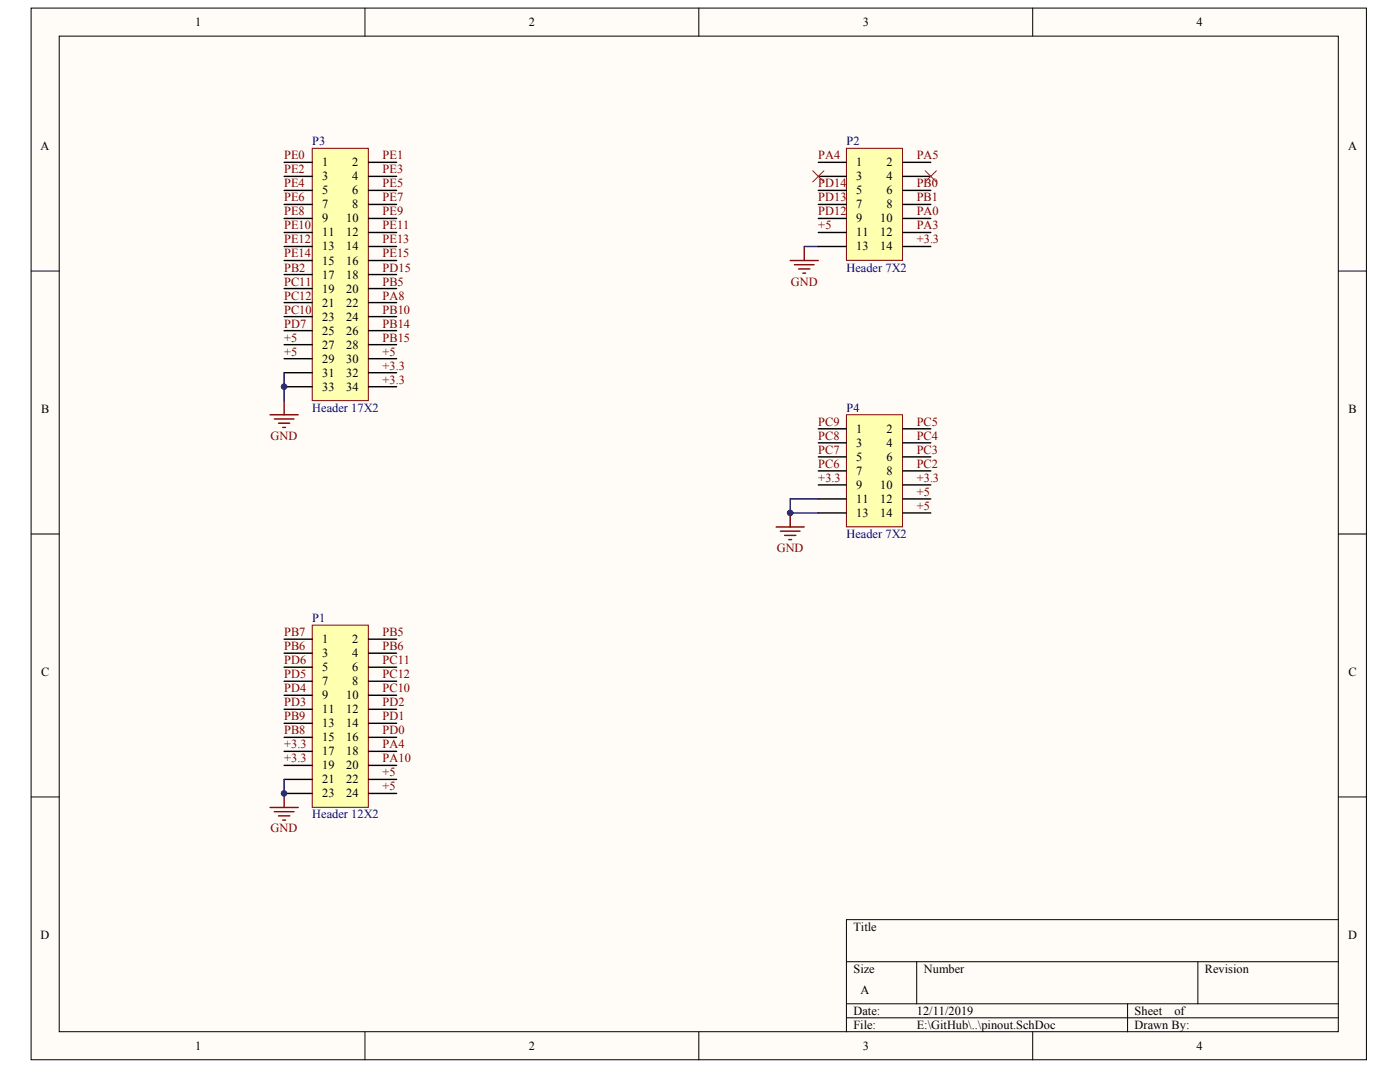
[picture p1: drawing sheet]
<svg xmlns="http://www.w3.org/2000/svg" width="269mm" height="206mm" viewBox="0 0 269 206" stroke-linecap="round" stroke-linejoin="round" font-family="sans-serif">
<g fill="#fffcf8" stroke="#000" stroke-width=".19">
<path d="M6 1.6h256.4v201.9h-256.4z"/>
<path d="M11.4 6.9h245.6v191.2h-245.6z"/>
</g>
<g fill="none" stroke="#000" stroke-width=".19">
<path d="M70.1 1.6v5.3M134.2 1.6v5.3M198.3 1.6v5.3M6 52h5.4M257 52h5.4M6 102.5h5.4M257 102.5h5.4M6 153h5.4M257 153h5.4M257 176.6h-94.5v21.5M70.1 198.1v5.4M134.2 198.1v5.4"/>
<path d="M162.5 184.7h94.5M162.5 192.7h94.5M162.5 195.4h94.5M176 184.7v8M198.3 198.1v5.4M216.5 192.7v5.4M230 184.7v8"/>
</g>
<path d="M51.9 79.6h5.4M54.6 76.9v2.7M52.7 80.4h3.7M53.5 81.3h2.1M54.3 82.1h.5" fill="none" stroke="#800000" stroke-width=".27"/>
<path d="M60 28.5h10.7v48.4h-10.7z" fill="#ffffb0" stroke="#800000" stroke-width=".19"/>
<g fill="none" stroke="#000" stroke-width=".27">
<path d="M54.6 31.2h5.4M54.6 33.9h5.4M54.6 36.6h5.4M54.6 39.3h5.4M70.8 31.2h5.4M70.8 33.9h5.4M70.8 36.6h5.4M70.8 39.3h5.4M54.6 41.9h5.4M54.6 44.6h5.4M54.6 47.3h5.4M54.6 50h5.4"/>
<path d="M54.6 52.7h5.4M54.6 55.4h5.4M54.6 58.1h5.4M70.8 41.9h5.4M70.8 44.6h5.4M70.8 47.3h5.4M70.8 50h5.4M70.8 52.7h5.4M70.8 55.4h5.4M70.8 58.1h5.4M54.6 60.8h5.4M54.6 63.5h5.4"/>
<path d="M54.6 66.2h5.4M54.6 68.9h5.4M54.6 71.6h5.4M54.6 74.3h5.4M70.8 60.8h5.4M70.8 63.5h5.4M70.8 66.2h5.4M70.8 68.9h5.4M70.8 71.6h5.4M70.8 74.3h5.4"/>
</g>
<path d="M51.9 155h5.4M52.7 155.8h3.7M53.5 156.7h2.1M54.3 157.5h.5M54.6 152.3v2.7" fill="none" stroke="#800000" stroke-width=".27"/>
<path d="M60 120h10.7v35h-10.7z" fill="#ffffb0" stroke="#800000" stroke-width=".19"/>
<g fill="none" stroke="#000" stroke-width=".27">
<path d="M54.6 122.7h5.4M54.6 125.4h5.4M54.6 128.1h5.4M54.6 130.8h5.4M54.6 133.5h5.4M54.6 136.2h5.4M54.6 138.9h5.4M70.8 122.7h5.4M70.8 125.4h5.4M70.8 128.1h5.4M70.8 130.8h5.4M70.8 133.5h5.4"/>
<path d="M70.8 136.2h5.4M70.8 138.9h5.4M54.6 141.6h5.4M54.6 144.3h5.4M54.6 147h5.4M54.6 149.7h5.4M54.6 152.3h5.4M70.8 141.6h5.4M70.8 144.3h5.4M70.8 147h5.4M70.8 149.7h5.4M70.8 152.3h5.4"/>
</g>
<path d="M54.6 71.6v5.3M54.6 149.7v2.6" fill="none" stroke="#000080" stroke-width=".27"/>
<path d="M162.5 79.6h10.8v21.6h-10.8z" fill="#ffffb0" stroke="#800000" stroke-width=".19"/>
<g fill="none" stroke="#000" stroke-width=".27">
<path d="M157.1 82.3h5.4M157.1 85h5.4M157.1 87.7h5.4M157.1 90.4h5.4M157.1 93.1h5.4M157.1 95.8h5.4M157.1 98.5h5.4M173.3 82.3h5.4M173.3 85h5.4M173.3 87.7h5.4M173.3 90.4h5.4M173.3 93.1h5.4"/>
<path d="M173.3 95.8h5.4M173.3 98.5h5.4"/>
</g>
<path d="M151.7 50h5.4M152.5 50.8h3.8M153.3 51.6h2.2M154.2 52.4h.5M154.4 47.3v2.7M151.7 98.5v2.7M149 101.2h5.4M149.8 102h3.8M150.6 102.8h2.2M151.5 103.6h.5" fill="none" stroke="#800000" stroke-width=".27"/>
<path d="M154.4 47.3h2.7M157.1 95.8h-5.4v2.7h5.4" fill="none" stroke="#000080" stroke-width=".27"/>
<path d="M162.5 28.5h10.8v21.5h-10.8z" fill="#ffffb0" stroke="#800000" stroke-width=".19"/>
<g fill="none" stroke="#000" stroke-width=".27">
<path d="M157.1 31.2h5.4M157.1 33.9h5.4M157.1 36.6h5.4M157.1 39.3h5.4M173.3 31.2h5.4M173.3 33.9h5.4M173.3 36.6h5.4M173.3 39.3h5.4M157.1 41.9h5.4M157.1 44.6h5.4M157.1 47.3h5.4M173.3 41.9h5.4"/>
<path d="M173.3 44.6h5.4M173.3 47.3h5.4"/>
</g>
<path d="M156 32.8l2.2 2.1M158.2 32.8l-2.2 2.1M177.6 32.8l2.2 2.1M179.8 32.8l-2.2 2.1" fill="none" stroke="#f00" stroke-width=".19"/>
<g fill="#000080" stroke="#000080" stroke-width=".19">
<circle cx="54.5" cy="152.3" r=".53"/>
<circle cx="54.5" cy="74.2" r=".53"/>
<circle cx="151.7" cy="98.5" r=".53"/>
</g>
<g font-size="2.4">
<text x="37.4" y="5">1</text>
<text x="101.6" y="5">2</text>
<text x="165.7" y="5">3</text>
<text x="229.8" y="5">4</text>
<text x="7.8" y="28.9">A</text>
<text x="258.8" y="28.9">A</text>
<text x="61.8" y="31.9">1</text>
<text x="61.8" y="34.6">3</text>
<text x="67.6" y="31.9">2</text>
<text x="67.6" y="34.6">4</text>
<text x="164.4" y="31.9">1</text>
<text x="164.4" y="34.6">3</text>
<text x="170.2" y="31.9">2</text>
<text x="170.2" y="34.6">4</text>
<text x="61.8" y="37.3">5</text>
<text x="61.8" y="40">7</text>
<text x="67.6" y="37.3">6</text>
<text x="67.6" y="40">8</text>
<text x="164.4" y="37.3">5</text>
<text x="164.4" y="40">7</text>
<text x="170.2" y="37.3">6</text>
<text x="170.2" y="40">8</text>
<text x="61.8" y="42.7">9</text>
<text x="61.8" y="45.4">11</text>
<text x="66.5" y="42.7">10</text>
<text x="66.5" y="45.4">12</text>
<text x="164.4" y="42.7">9</text>
<text x="164.4" y="45.4">11</text>
<text x="169" y="42.7">10</text>
<text x="169" y="45.4">12</text>
<text x="61.8" y="48.1">13</text>
<text x="61.8" y="50.8">15</text>
<text x="61.8" y="53.5">17</text>
<text x="66.5" y="48.1">14</text>
<text x="66.5" y="50.8">16</text>
<text x="66.5" y="53.5">18</text>
<text x="164.4" y="48.1">13</text>
<text x="169" y="48.1">14</text>
<text x="61.8" y="56.2">19</text>
<text x="61.8" y="58.9">21</text>
<text x="66.5" y="56.2">20</text>
<text x="66.5" y="58.9">22</text>
<text x="61.8" y="61.6">23</text>
<text x="61.8" y="64.3">25</text>
<text x="66.5" y="61.6">24</text>
<text x="66.5" y="64.3">26</text>
<text x="61.8" y="66.9">27</text>
<text x="61.8" y="69.6">29</text>
<text x="66.5" y="66.9">28</text>
<text x="66.5" y="69.6">30</text>
<text x="61.8" y="72.3">31</text>
<text x="61.8" y="75">33</text>
<text x="66.5" y="72.3">32</text>
<text x="66.5" y="75">34</text>
<text x="7.9" y="79.4">B</text>
<text x="164.4" y="83.1">1</text>
<text x="170.2" y="83.1">2</text>
<text x="258.9" y="79.4">B</text>
<text x="164.4" y="85.8">3</text>
<text x="164.4" y="88.5">5</text>
<text x="170.2" y="85.8">4</text>
<text x="170.2" y="88.5">6</text>
<text x="164.4" y="91.2">7</text>
<text x="164.4" y="93.9">9</text>
<text x="169" y="93.9">10</text>
<text x="170.2" y="91.2">8</text>
<text x="164.4" y="96.6">11</text>
<text x="164.4" y="99.3">13</text>
<text x="169" y="96.6">12</text>
<text x="169" y="99.3">14</text>
<text x="61.8" y="123.5">1</text>
<text x="67.6" y="123.5">2</text>
<text x="7.9" y="129.9">C</text>
<text x="61.8" y="126.2">3</text>
<text x="61.8" y="128.9">5</text>
<text x="61.8" y="131.6">7</text>
<text x="67.6" y="126.2">4</text>
<text x="67.6" y="128.9">6</text>
<text x="67.6" y="131.6">8</text>
<text x="258.9" y="129.9">C</text>
<text x="61.8" y="134.3">9</text>
<text x="61.8" y="137">11</text>
<text x="66.5" y="134.3">10</text>
<text x="66.5" y="137">12</text>
<text x="61.8" y="139.6">13</text>
<text x="61.8" y="142.3">15</text>
<text x="66.5" y="139.6">14</text>
<text x="66.5" y="142.3">16</text>
<text x="61.8" y="145">17</text>
<text x="61.8" y="147.7">19</text>
<text x="66.5" y="145">18</text>
<text x="66.5" y="147.7">20</text>
<text x="61.8" y="150.4">21</text>
<text x="61.8" y="153.1">23</text>
<text x="66.5" y="150.4">22</text>
<text x="66.5" y="153.1">24</text>
<text x="163.9" y="178.7">Title</text>
<text x="7.8" y="180.4">D</text>
<text x="258.8" y="180.4">D</text>
<text x="163.9" y="186.8">Size</text>
<text x="165.2" y="190.8">A</text>
<text x="177.4" y="186.8">Number</text>
<text x="231.4" y="186.8">Revision</text>
<text x="163.9" y="194.8">Date:</text>
<text x="163.9" y="197.5">File:</text>
<text x="176" y="194.8">12/11/2019</text>
<text x="176" y="197.5">E:\GitHub\..\pinout.SchDoc</text>
<text x="217.9" y="194.8">Sheet</text>
<text x="217.9" y="197.5">Drawn By:</text>
<text x="225.5" y="194.8">of</text>
<text x="37.4" y="201.6">1</text>
<text x="101.6" y="201.6">2</text>
<text x="165.7" y="201.6">3</text>
<text x="229.8" y="201.6">4</text>
</g>
<g font-size="2.4" fill="#000080">
<text x="60" y="27.9">P3</text>
<text x="162.5" y="27.9">P2</text>
<text x="162.5" y="52.1">Header 7X2</text>
<text x="60" y="79.1">Header 17X2</text>
<text x="162.5" y="79.1">P4</text>
<text x="162.5" y="103.3">Header 7X2</text>
<text x="60" y="119.5">P1</text>
<text x="60" y="157.1">Header 12X2</text>
</g>
<g font-size="2.4" fill="#800000">
<text x="54.6" y="30.6">PE0</text>
<text x="54.6" y="33.3">PE2</text>
<text x="54.6" y="36">PE4</text>
<text x="73.5" y="30.6">PE1</text>
<text x="73.5" y="33.3">PE3</text>
<text x="73.5" y="36">PE5</text>
<text x="157.1" y="30.6">PA4</text>
<text x="157.1" y="36">PD14</text>
<text x="176" y="30.6">PA5</text>
<text x="176" y="36">PB0</text>
<text x="54.6" y="38.7">PE6</text>
<text x="54.6" y="41.4">PE8</text>
<text x="73.5" y="38.7">PE7</text>
<text x="73.5" y="41.4">PE9</text>
<text x="157.1" y="41.4">PD12</text>
<text x="157.1" y="38.7">PD13</text>
<text x="176" y="38.7">PB1</text>
<text x="176" y="41.4">PA0</text>
<text x="54.6" y="44.1">PE10</text>
<text x="54.6" y="46.7">PE12</text>
<text x="73.5" y="44.1">PE11</text>
<text x="73.5" y="46.7">PE13</text>
<text x="157.1" y="44.1">+5</text>
<text x="176" y="46.7">+3.3</text>
<text x="176" y="44.1">PA3</text>
<text x="54.6" y="49.4">PE14</text>
<text x="54.6" y="52.1">PB2</text>
<text x="73.5" y="49.4">PE15</text>
<text x="73.5" y="52.1">PD15</text>
<text x="54.6" y="54.8">PC11</text>
<text x="54.6" y="57.5">PC12</text>
<text x="73.5" y="54.8">PB5</text>
<text x="73.5" y="57.5">PA8</text>
<text x="151.8" y="54.8">GND</text>
<text x="54.6" y="65.6">+5</text>
<text x="54.6" y="60.2">PC10</text>
<text x="54.6" y="62.9">PD7</text>
<text x="73.5" y="60.2">PB10</text>
<text x="73.5" y="62.9">PB14</text>
<text x="73.5" y="65.6">PB15</text>
<text x="54.6" y="68.3">+5</text>
<text x="73.5" y="71">+3.3</text>
<text x="73.5" y="68.3">+5</text>
<text x="73.5" y="73.7">+3.3</text>
<text x="157.1" y="81.8">PC9</text>
<text x="176" y="81.8">PC5</text>
<text x="52" y="84.4">GND</text>
<text x="157.1" y="89.8">PC6</text>
<text x="157.1" y="87.1">PC7</text>
<text x="157.1" y="84.4">PC8</text>
<text x="176" y="89.8">PC2</text>
<text x="176" y="87.1">PC3</text>
<text x="176" y="84.4">PC4</text>
<text x="157.1" y="92.5">+3.3</text>
<text x="176" y="95.2">+5</text>
<text x="176" y="92.5">+3.3</text>
<text x="176" y="97.9">+5</text>
<text x="149.1" y="106">GND</text>
<text x="54.6" y="122.1">PB7</text>
<text x="54.6" y="124.8">PB6</text>
<text x="73.5" y="122.1">PB5</text>
<text x="73.5" y="124.8">PB6</text>
<text x="54.6" y="127.5">PD6</text>
<text x="54.6" y="130.2">PD5</text>
<text x="73.5" y="127.5">PC11</text>
<text x="73.5" y="130.2">PC12</text>
<text x="54.6" y="132.9">PD4</text>
<text x="54.6" y="135.6">PD3</text>
<text x="73.5" y="132.9">PC10</text>
<text x="73.5" y="135.6">PD2</text>
<text x="54.6" y="143.7">+3.3</text>
<text x="54.6" y="138.3">PB9</text>
<text x="54.6" y="141">PB8</text>
<text x="73.5" y="141">PD0</text>
<text x="73.5" y="143.7">PA4</text>
<text x="73.5" y="138.3">PD1</text>
<text x="54.6" y="146.4">+3.3</text>
<text x="73.5" y="149.1">+5</text>
<text x="73.5" y="146.4">PA10</text>
<text x="73.5" y="151.8">+5</text>
<text x="52" y="159.8">GND</text>
</g>
</svg>
